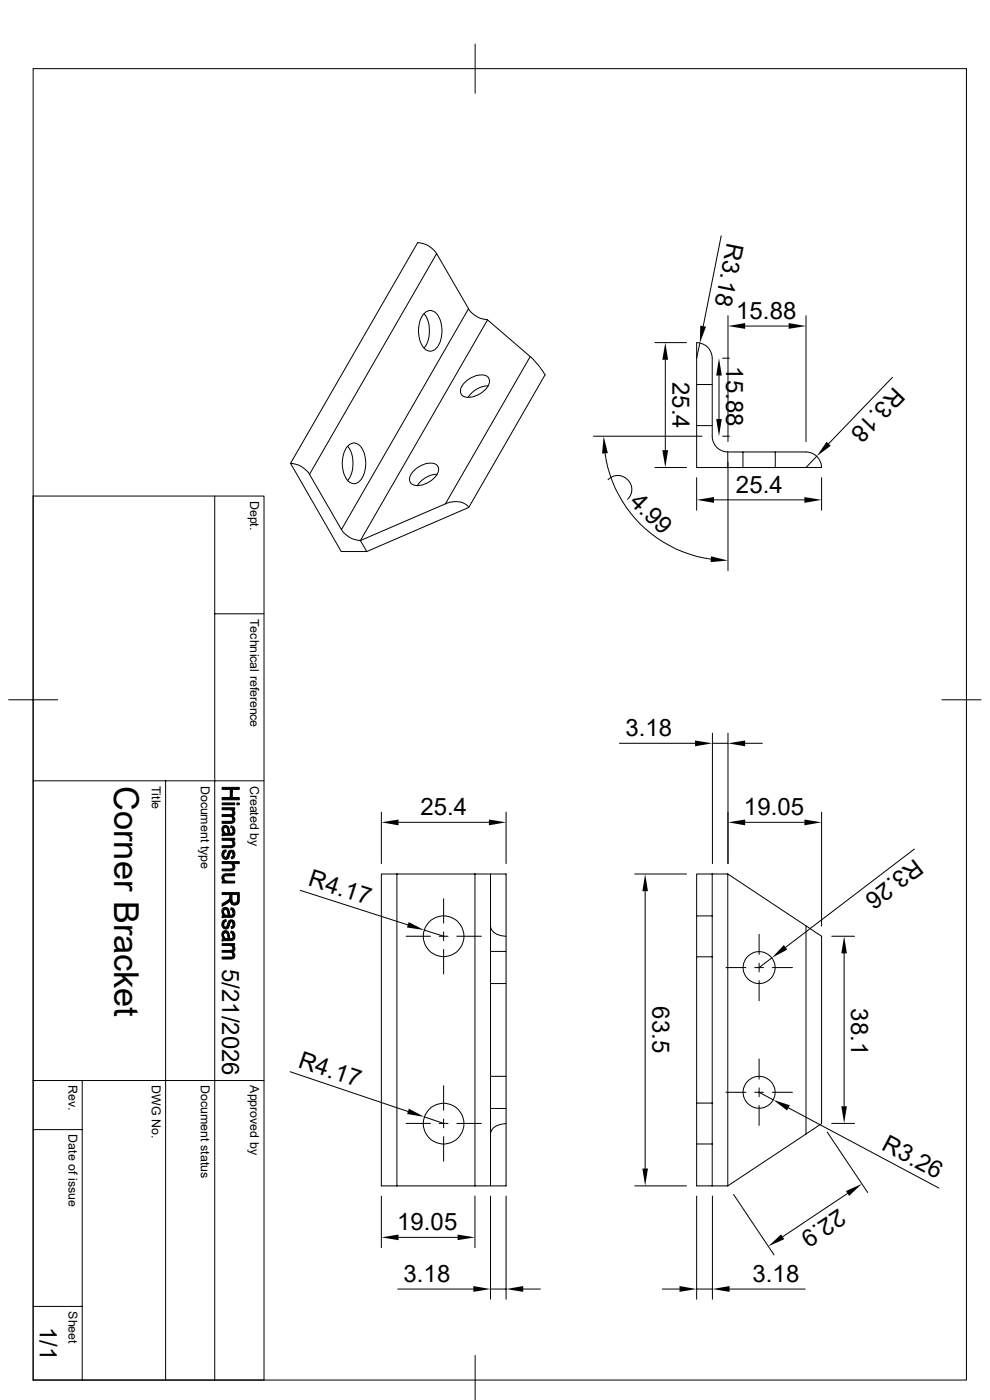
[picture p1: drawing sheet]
<svg xmlns="http://www.w3.org/2000/svg" width="210mm" height="297mm" viewBox="0 0 210 297" stroke-linecap="round" stroke-linejoin="round" font-family="sans-serif">
<g fill="none" stroke="#000" stroke-width=".21">
<path d="M7 14.6h198v278.2h-198zM100.8 9.4v10.4M88.6 51.5a5.1 5.1 0 0 1 4 2.3M88.6 51.5l-27 46.8 10.8 18.7h5.4l21.6-9.3 16.2-28.2M92.6 53.8l6.8 11.7-27 46.9M92.6 53.8l-26.9 46.8M153 50l-3.8 19.2M89.7 66.8a1.84 1.84 0 0 1 1.9-.9 1.84 1.84 0 0 1 1.5 1.4 6.3 6.3 0 0 1-.6 6.6 1.77 1.77 0 0 1-1.8 .5 1.77 1.77 0 0 1-1.2-1.3 6.6 6.6 0 0 1 .2-6.3zM90 66.5a6.4 6.4 0 0 1 0 7.3M99.4 65.5a5.1 5.1 0 0 0 4 2.3M112.5 75.6l-9.1-7.7-26.9 46.8M112.5 75.6l-18 31.3"/>
<path d="M112.5 75.6l1.7 1.8 1.5 2.1M138.9 72.7h6.7M141.1 76.3v19.2M147.8 72.7a3.3 3.3 0 0 1 3.3 3.3v16.6a3.3 3.3 0 0 0 3.3 3.3h16.6a3.3 3.3 0 0 1 3.3 3.3h-26.5zM148.5 72.8l-.7 3.2M152.5 79.7v9.2M153.3 76h1.4M154.4 67v26.7M158.1 69.2h9.2M171 67v26.7M61.6 98.3a5.1 5.1 0 0 1 4.1 2.3M73.5 94.9a1.84 1.84 0 0 1 1.9-.9 1.84 1.84 0 0 1 1.5 1.4 6.3 6.3 0 0 1-.6 6.6 1.77 1.77 0 0 1-1.7 .6 1.77 1.77 0 0 1-1.3-1.4 6.6 6.6 0 0 1 .2-6.3z"/>
<path d="M73.7 94.7a6.4 6.4 0 0 1 0 7.2M87.9 99.8a4.4 4.4 0 0 1 4.5-1.3 1.66 1.66 0 0 1 0 2.6 4.9 4.9 0 0 1-4.9 1.7 1.66 1.66 0 0 1 0-2.7zM98.7 81.1a4.4 4.4 0 0 1 4.5-1.3 1.66 1.66 0 0 1 0 2.6 4.9 4.9 0 0 1-4.9 1.7 1.66 1.66 0 0 1 0-2.7zM103.6 81.9a5.1 5.1 0 0 0-4.3 2.4M125.9 92.5h23M128.4 96.2a26.3 26.3 0 0 0 22.4 22.4M138.9 99.2h6.7M147.8 81.6h3.3M147.8 90.3h3.3M153.3 92.5h1.4M154.4 95.9v3.3M154.4 98v23.1"/>
<path d="M157.6 95.9v3.3M164.5 95.9v3.3M173.3 96.8l-2.3 2.4M189.3 80.1l-13.5 14M7 105.2h49v187.6h-49M45.6 105.2v187.6M65.7 100.6l6.7 11.8M72.4 112.4a5.1 5.1 0 0 0 4.1 2.3M76.5 114.7l1.3 2.3M92.8 100.6a5.1 5.1 0 0 0-4.3 2.5M94.5 106.9l-18 7.8M94.5 106.9a4 4 0 0 1 4.9 .8"/>
<path d="M129 101.8a2.93 2.93 0 0 1 4.1 0 2.93 2.93 0 0 1 0 4.1M147.8 101.3v6.9M151.5 106h19.1M174.3 101.3v6.9M45.6 130.2h10.4M1.8 148.5h10.4M131.4 157.7h16M151.1 155.5v27.7M151.1 157.7h3.3M154.4 155.5v27.7M158.1 157.7h3.6M199.8 148.5h8.3"/>
<path d="M7 165.7h49M35.1 165.7v127.1M80.9 172.3v10.9M84.5 174.5h19.2M107.4 172.3v10.9M158.1 174.5h12.5M174.3 172.3v24.2M63.7 188.9l22.8 7.3M84.2 185.4h-3.3v66.2h3.3M84.2 185.4h16.6M84.2 185.4v66.2M86.1 198.6h5.2"/>
<path d="M90 197.3l4.1 1.3M93.2 198.6h1.8M94.1 190.7v5.1M94.1 197.7v1.9M96.9 198.6h5.2M100.8 185.4h6.6v66.2h-6.6M100.8 185.4v66.2M104.1 196.4a2.43 2.43 0 0 0 2.2 2.1l1.1 .1M104.1 185.4v66.2M134.7 185.4h10.9M136.9 189.1v58.8M147.8 194.3h3.3"/>
<path d="M151.1 185.4h-3.3v66.2h3.3M151.1 185.4h3.3M151.1 185.4v66.2M154.4 185.4l19.9 13.2v39.8l-19.9 13.2M154.4 185.4v66.2M161 198.2v4.3M171 196.4v44.2M176.4 198.6h4.9M194 180.1l-27.4 20.9M94.1 201.4v5.2M104.1 208.7h3.3M104.1 201.8h3.3"/>
<path d="M147.8 203h3.3M154 205.3h4.2M160.1 205.3h1.9M161 204.3v1.9M161 208v4.3M163.7 203.2l-2.7 2.1M163.8 205.3h4.3M179.1 202.3v32.4M7 239.6h10.4M7 229.2h49M17.4 229.2v63.6M61.6 227.4l24.9 8.4"/>
<path d="M86.1 238.3h5.2M90 236.9l4.1 1.4M93.2 238.3h1.8M94.1 230.3v5.2M94.1 237.4v1.9M96.9 238.3h5.2M104.1 235.2h3.3M104.1 228.3h3.3M107.4 238.4a3.2 3.2 0 0 0-3.3 1.8v.4M147.8 234h3.3M154 231.7h4.2M160.1 231.7h1.9"/>
<path d="M161 231.7l3 1.6M161 224.7v4.2M161 230.8v1.9M161 234.5v4.3M163.8 231.7h4.3M167.3 235l31.9 17.1M176.4 238.3h4.9M80.9 253.7v11M84.2 251.6h16.6M94.1 241.1v5.2M100.8 253.7v11M104.1 253.7v21.9"/>
<path d="M107.4 253.7v21.9M134.7 251.6h10.9M147.8 242.7h3.3M147.8 253.7v21.9M151.1 251.6h3.3M151.1 253.7v21.9M155.6 253.4l8.6 12.8M175.5 240.2l8.6 12.8M179.8 253.2l-13.8 9.2M7 277.2h10.4M84.4 273.5h16M84.5 262.5h12.6"/>
<path d="M104.1 273.5h3.3M111 273.5h3.6M140.5 273.5h3.6M147.8 273.5h3.3M154.8 273.5h16M100.8 287.6v9.3"/>
<circle cx="94.1" cy="198.6" r="4.3"/>
<circle cx="161" cy="205.3" r="3.4"/>
<circle cx="94.1" cy="238.4" r="4.3"/>
<circle cx="161" cy="231.7" r="3.4"/>
</g>
<g fill="#000" stroke="#000" stroke-width=".21">
<path d="M47.4 176.1l.1 .7z" fill-rule="evenodd"/>
<path d="M47.2 175.4a.79 .79 0 0 1 1.3 .1v1.3l-.1-.1a.93 .93 0 0 0-.6-1.1l-.4 .3v.8a1.11 1.11 0 0 1-.2-1.3z" fill-rule="evenodd"/>
<path d="M47.1 172.8h2l.3-.2v1.2l-.1-.4-.4-.2h-1.8z" fill-rule="evenodd"/>
<path d="M49.4 171.7v.7z" fill-rule="evenodd"/>
<path d="M49.4 178.2v.7z" fill-rule="evenodd"/>
<path d="M49 175.2l.5 .2-.1 .8v-.3l-.5-.3z" fill-rule="evenodd"/>
<path d="M47.1 171.4h2.7v.3h-.4v.4l-.5-.3h-1.8z" fill-rule="evenodd"/>
<path d="M47.1 177.8h2.7v.4h-.4v.4l-.3-.2-.3-.1h-1.7z" fill-rule="evenodd"/>
<path d="M47.1 170.3h2.7v.4h-2.7z" fill-rule="evenodd"/>
<path d="M49.5 171.8a.78 .78 0 0 1-.1 1.3z" fill-rule="evenodd"/>
<path d="M47.1 174.2h2.1l.2-.3v-.7a.77 .77 0 0 1 .4 1 .77 .77 0 0 1-.9 .5h-1.8z" fill-rule="evenodd"/>
<path d="M47.5 176.3l.3 .4 .7 .1v-1.3l.2 .8a.41 .41 0 0 0 .4 .5 .41 .41 0 0 0 .3-.5l.1-.9a1.01 1.01 0 0 1 .4 1.1 1.01 1.01 0 0 1-.9 .7l-1.9 .1v-.4l.4-.1z" fill-rule="evenodd"/>
<path d="M47.1 179.4h2l.3-.4 .1-.7a.87 .87 0 0 1 .3 1.1 .87 .87 0 0 1-1 .4h-1.7z" fill-rule="evenodd"/>
<path d="M47.1 169.2h1.8l.4-1.7v1.7h1.5v.5h-3.7z" fill-rule="evenodd"/>
<path d="M47.1 167h3.7v.5h-1.5l-.4 1.7v-1.7h-1.8z" fill-rule="evenodd"/>
<path d="M50.2 170.3h.6v.4h-.6z" fill-rule="evenodd"/>
<path d="M47.4 193.4l.1 .8z" fill-rule="evenodd"/>
<path d="M47.4 198.4l.1 .8z" fill-rule="evenodd"/>
<path d="M47.5 186.3v.7z" fill-rule="evenodd"/>
<path d="M47.4 180.5l.5-.2 .1 .4-.5 .2v.4z" fill-rule="evenodd"/>
<path d="M47.4 195.3l.5-.2 .1 .4-.4 .2-.1 .4z" fill-rule="evenodd"/>
<path d="M47.2 192.8a.77 .77 0 0 1 1.3 .1v1.3l-.1-.1a.92 .92 0 0 0-.6-1.1l-.4 .3v.8a1.19 1.19 0 0 1-.2-1.3z" fill-rule="evenodd"/>
<path d="M47.2 197.7a.77 .77 0 0 1 1.3 .1v1.3l-.1-.1a1.02 1.02 0 0 0-.6-1.1l-.4 .3v.9a1.19 1.19 0 0 1-.2-1.4z" fill-rule="evenodd"/>
<path d="M47.1 191.7l.8-.4a1.19 1.19 0 0 0 .9-1v.8l-.3 .4-1.4 .8z" fill-rule="evenodd"/>
<path d="M47.2 180.7l.2-.2 .1 .8a.42 .42 0 0 0 .3 .6 .42 .42 0 0 0 .5-.5 .85 .85 0 0 1 1.2-.9l-.1 .8a.36 .36 0 0 0-.2-.5 .36 .36 0 0 0-.4 .4 .97 .97 0 0 1-1.1 1.1 1.14 1.14 0 0 1-.5-1.6z" fill-rule="evenodd"/>
<path d="M49 192.6l.5 .1-.1 .9v-.4l-.5-.2z" fill-rule="evenodd"/>
<path d="M47.3 195.3l.2 .8a.42 .42 0 0 0 .4 .6 .42 .42 0 0 0 .4-.6 .82 .82 0 0 1 .3-.8 .82 .82 0 0 1 .9 0l-.1 .8a.37 .37 0 0 0-.2-.6 .37 .37 0 0 0-.4 .5 1.02 1.02 0 0 1-1.1 1.1 1.06 1.06 0 0 1-.4-1.8z" fill-rule="evenodd"/>
<path d="M49 197.5l.5 .2-.1 .8v-.3l-.5-.3z" fill-rule="evenodd"/>
<path d="M47.2 185.7l.6-.3h2v.4h-2l-.2 .1-.2 1a.9 .9 0 0 1-.2-1.2z" fill-rule="evenodd"/>
<path d="M47.1 187h.4v-.4l.7 .3h1.6v.4h-2.7z" fill-rule="evenodd"/>
<path d="M49.5 180.5a.98 .98 0 0 1 .3 1 .98 .98 0 0 1-.7 .7l-.1-.4 .4-.3z" fill-rule="evenodd"/>
<path d="M47.1 184.4l2-.1 .3-.3 .1-.8a.85 .85 0 0 1 .3 1.1 .85 .85 0 0 1-1 .4h-1.7z" fill-rule="evenodd"/>
<path d="M47.5 193.7l.3 .4 .7 .1v-1.3l.2 .7a.41 .41 0 0 0 .3 .6 .41 .41 0 0 0 .4-.6l.1-.9a1.28 1.28 0 0 1-.1 1.9l-2.3 .1v-.4l.4-.1z" fill-rule="evenodd"/>
<path d="M49.5 195.3a1 1 0 0 1-.4 1.7l-.1-.4 .4-.3z" fill-rule="evenodd"/>
<path d="M47.5 198.6l.2 .4 .8 .1v-1.3l.2 .7a.43 .43 0 0 0 .3 .6 .43 .43 0 0 0 .4-.6l.1-.8a1.03 1.03 0 0 1 .4 1.2 1.03 1.03 0 0 1-1 .7l-1.8 .1v-.4l.4-.1z" fill-rule="evenodd"/>
<path d="M49.1 189.8v.9a.63 .63 0 0 0 .6 .9 .63 .63 0 0 0 .7-.8v1.1l-.7 .1-.6-.2z" fill-rule="evenodd"/>
<path d="M47.1 182.8h3.7v.4h-1.3l-.1 .7v-.3l-.3-.3-2-.1z" fill-rule="evenodd"/>
<path d="M47.1 189.4h3.7l-.2 2.2-.1 .2-.1-2h-1.3v2l-.3-.5v-1.5h-1.7z" fill-rule="evenodd"/>
<path d="M47.1 201.6h1.8l.5-.1v1.1l-.1-.4-.3-.1-1.9-.1z" fill-rule="evenodd"/>
<path d="M49.4 200.5v.7z" fill-rule="evenodd"/>
<path d="M47.1 200.2h2.7v.3h-.4v.4l-.4-.3h-1.9z" fill-rule="evenodd"/>
<path d="M49.5 200.6a.78 .78 0 0 1-.1 1.4z" fill-rule="evenodd"/>
<path d="M47.1 203h2.1l.2-.3v-.7a.77 .77 0 0 1 .4 .9 .77 .77 0 0 1-.9 .6h-1.8z" fill-rule="evenodd"/>
</g>
<g fill="#000">
<path d="M141.1 72.7l.6 3.6h-1.2zM148.5 69.1l1.3 .2-1.3 3.5zM152.5 76l.6 3.7h-1.2zM154.4 69.2l3.7-.7v1.3zM167.3 68.5l3.7 .7-3.7 .6zM128.1 92.5l.8 3.6-1.2 .1zM140.5 95.5h1.2l-.6 3.7zM151.9 88.9h1.2l-.6 3.6zM175.3 93.7l.9 .9-2.9 2.2zM150.8 118l3.6 .9-3.7 .4zM147.8 106l3.7-.5v1.2zM170.6 105.5l3.7 .5-3.7 .7z"/>
<path d="M147.4 157.1l3.7 .6-3.7 .6zM154.4 157.7l3.7-.6v1.2zM80.9 174.5l3.6-.6v1.2zM103.7 173.9l3.7 .6-3.7 .6zM154.4 174.5l3.7-.6v1.2zM170.6 173.9l3.7 .6-3.7 .6zM86.7 195.6l3.3 1.7-3.7-.5zM136.9 185.4l.6 3.7h-1.2zM166.3 200.5l.7 1-3.3 1.7zM179.1 198.6l.6 3.7h-1.2zM86.7 235.2l3.3 1.7-3.6-.6zM164 233.3l3.6 1.2-.6 1.1z"/>
<path d="M178.5 234.7h1.2l-.6 3.6zM136.3 247.9h1.2l-.6 3.7zM179.5 252.7l3.3-1.5-2.7 2.5zM80.9 262.5l3.6-.6v1.2zM97.1 261.9l3.7 .6-3.7 .6zM100.4 272.8l3.7 .7-3.7 .6zM107.4 273.5l3.6-.7v1.3zM144.1 272.8l3.7 .7-3.7 .6zM151.1 273.5l3.7-.7v1.3zM163 264.4l2.7-2.5 .7 1z"/>
</g>
<text font-size="7.3" x="24.2" y="166.7" transform="rotate(90 24.2 166.7)">Corner Bracket</text>
<g font-size="5.1">
<text x="154.3" y="51.4" transform="rotate(101 154.3 51.4)">R3.18</text>
<text x="156.2" y="67.7">15.88</text>
<text x="154.1" y="77.7" transform="rotate(90 154.1 77.7)">15.88</text>
<text x="142.7" y="81" transform="rotate(90 142.7 81)">25.4</text>
<text x="189.7" y="81.9" transform="rotate(134 189.7 81.9)">R3.18</text>
<text x="133.4" y="106.6" transform="rotate(45 133.4 106.6)">4.99</text>
<text x="156.1" y="104.5">25.4</text>
<text x="132.7" y="156.2">3.18</text>
<text x="89.2" y="172.9">25.4</text>
<text x="157.8" y="172.9">19.05</text>
<text x="194.1" y="182" transform="rotate(143 194.1 182)">R3.26</text>
<text x="65.2" y="187.8" transform="rotate(18 65.2 187.8)">R4.17</text>
<text x="47.1" y="205.5" transform="rotate(90 47.1 205.5)">5/21/2026</text>
<text x="138.4" y="213.5" transform="rotate(90 138.4 213.5)">63.5</text>
<text x="180.6" y="213.9" transform="rotate(90 180.6 213.9)">38.1</text>
<text x="63" y="226.4" transform="rotate(19 63 226.4)">R4.17</text>
<text x="186.8" y="243.8" transform="rotate(28 186.8 243.8)">R3.26</text>
<text x="177.8" y="256.3" transform="rotate(146 177.8 256.3)">22.9</text>
<text x="84.2" y="261">19.05</text>
<text x="85.6" y="272">3.18</text>
<text x="159.6" y="272">3.18</text>
<text x="8.4" y="281.4" transform="rotate(90 8.4 281.4)">1/1</text>
</g>
<g font-size="2.6">
<text x="53.1" y="106.3" transform="rotate(90 53.1 106.3)">Dept.</text>
<text x="53.1" y="131.3" transform="rotate(90 53.1 131.3)">Technical reference</text>
<text x="32.2" y="166.7" transform="rotate(90 32.2 166.7)">Title</text>
<text x="42.6" y="166.7" transform="rotate(90 42.6 166.7)">Document type</text>
<text x="53.1" y="166.7" transform="rotate(90 53.1 166.7)">Created by</text>
<text x="14.5" y="230.2" transform="rotate(90 14.5 230.2)">Rev.</text>
<text x="32.2" y="230.2" transform="rotate(90 32.2 230.2)">DWG No.</text>
<text x="42.6" y="230.2" transform="rotate(90 42.6 230.2)">Document status</text>
<text x="53.1" y="230.2" transform="rotate(90 53.1 230.2)">Approved by</text>
<text x="14.5" y="240.7" transform="rotate(90 14.5 240.7)">Date of issue</text>
<text x="14.5" y="278.2" transform="rotate(90 14.5 278.2)">Sheet</text>
</g>
</svg>
